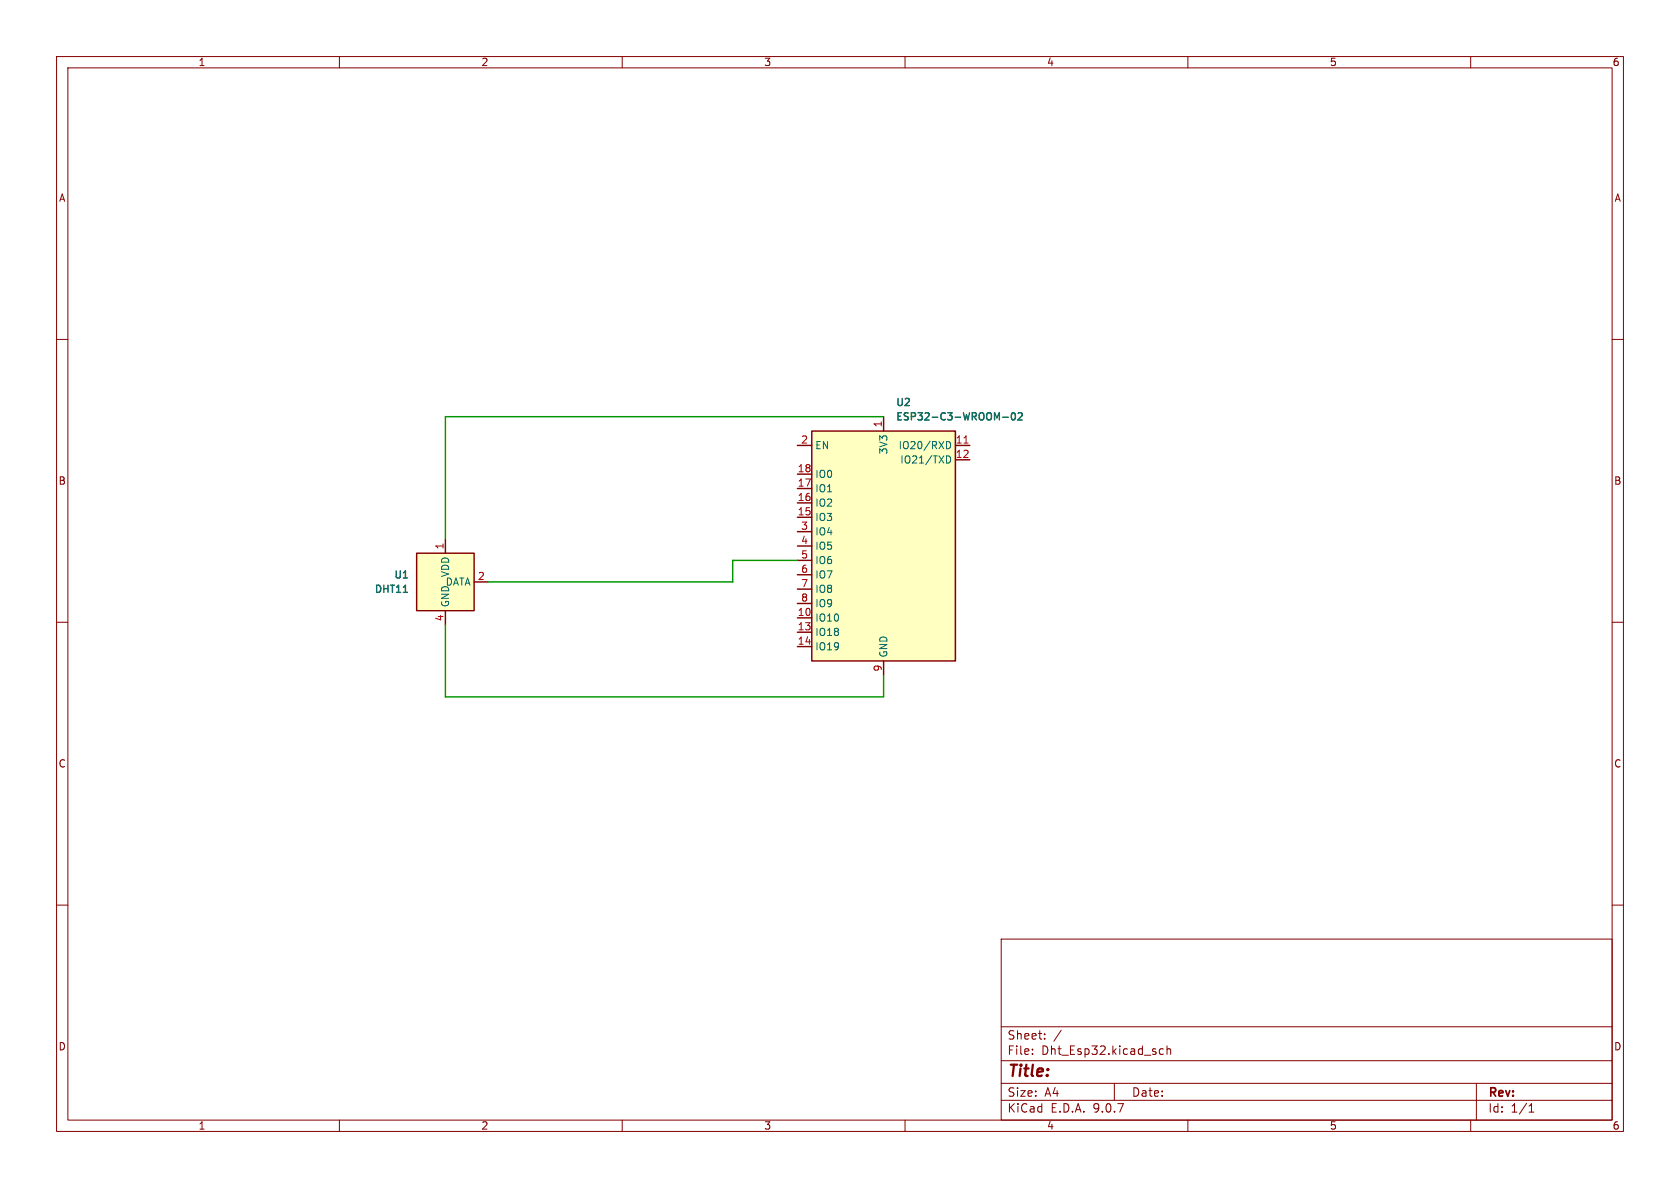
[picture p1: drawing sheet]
<svg xmlns="http://www.w3.org/2000/svg" width="297mm" height="210mm" viewBox="0 0 297 210" stroke-linecap="round" stroke-linejoin="round" font-family="sans-serif">
<g fill="none" stroke="#840000" stroke-width=".18">
<path d="M10 10h277v190h-277zM12 12h273v186h-273zM60 10v2M110 10v2M160 10v2M210 10v2M260 10v2M10 60h2M285 60h2M10 110h2M285 110h2M10 160h2"/>
<path d="M177 166h108v32h-108zM285 160h2M60 198v2M110 198v2M160 198v2M177 194.5h108M177 191.5h108M177 187.5h108M177 181.5h108M182.5 186.3v.1M182.5 185.5v.1M184.7 183.6v.1"/>
<path d="M184.7 182.8v.1M187.6 182.1l-1.3 2M197 191.5v3M205.7 185.5l-.5-.1-.2 .3v.4l.1 .2h.6M206.3 185.5l.2-.1 .4 .1 .1 .9M206.3 184.9v1.5M210 198v2M260 198v2M261 191.5v6.5M270.3 196.6h.9M270.3 195.5l.4-.4v1.5"/>
</g>
<path d="M73.7 97.8h10.1v10.2h-10.1z" fill="#ffffc2"/>
<path d="M73.7 97.8h10.1v10.2h-10.1zM78.7 95.3v2.5M78.7 108v2.5M83.8 102.9h2.6" fill="none" stroke="#840000" stroke-width=".25"/>
<path d="M71.3 102.2h.7M71.3 104.7h.7" fill="none" stroke="#006464" stroke-width=".25"/>
<path d="M143.5 76.2h25.4v40.6h-25.4z" fill="#ffffc2"/>
<g fill="none" stroke="#840000" stroke-width=".25">
<path d="M141 78.7h2.5M143.5 76.2h25.4v40.6h-25.4zM156.2 73.7v2.5M168.9 78.7h2.5M141 83.8h2.5M141 86.4h2.5M141 88.9h2.5M141 91.4h2.5M141 94h2.5M141 96.5h2.5M141 99.1h2.5M168.9 81.3h2.5"/>
<path d="M141 101.6h2.5M141 104.1h2.5M141 106.7h2.5M141 109.2h2.5M141 111.8h2.5M141 114.3h2.5M156.2 116.8v2.6"/>
</g>
<path d="M167.3 78a.64 .64 0 0 1 .8 .7 .64 .64 0 0 1-.8 .6M167.3 80.6a.64 .64 0 0 1 .8 .6 .64 .64 0 0 1-.8 .7" fill="none" stroke="#006464" stroke-width=".18"/>
<path d="M170.4 78.3h.7" fill="none" stroke="#a90000" stroke-width=".18"/>
<path d="M177.3 73.8h.9M178.9 73.1l.2-.1a.68 .68 0 0 1 .4 .6 .68 .68 0 0 1-.4 .6l-.2-.1-.1-.3zM180 73.1l.5-.1 .2 .3-.8 .9h.8" fill="none" stroke="#006464" stroke-width=".25"/>
<path d="M156.2 73.7h-77.5v21.6M141 99.1h-11.5v3.8h-43.1M78.7 110.5v12.7h77.5v-3.8" fill="none" stroke="#009600" stroke-width=".25"/>
<text font-size="2.8" fill="#840000" x="178" y="190.9">Title:</text>
<g font-size="2.1" fill="#840000">
<text x="178" y="184">Sheet:</text>
<text x="178" y="186.7">File:</text>
<text x="184.1" y="186.7">Dht_Esp32.kicad_sch</text>
<text x="178" y="196.9">KiCad</text>
<text x="178" y="194.1">Size:</text>
<text x="184.7" y="194.1">A4</text>
<text x="185.7" y="196.9">E.D.A.</text>
<text x="193.3" y="196.9">9.0.7</text>
<text x="200" y="194.1">Date:</text>
<text x="263" y="194.3">Rev:</text>
<text x="263" y="196.9">Id:</text>
<text x="267.1" y="196.9">1/1</text>
</g>
<g font-size="1.8" fill="#840000">
<text x="35" y="11.9">1</text>
<text x="85" y="11.9">2</text>
<text x="135" y="11.9">3</text>
<text x="185" y="11.9">4</text>
<text x="235" y="11.9">5</text>
<text x="285" y="11.9">6</text>
<text x="10.3" y="35.9">A</text>
<text x="285.3" y="35.9">A</text>
<text x="10.3" y="85.9">B</text>
<text x="285.3" y="85.9">B</text>
<text x="10.3" y="135.9">C</text>
<text x="285.3" y="135.9">C</text>
<text x="10.3" y="185.9">D</text>
<text x="285.3" y="185.9">D</text>
<text x="35" y="199.9">1</text>
<text x="85" y="199.9">2</text>
<text x="135" y="199.9">3</text>
<text x="185" y="199.9">4</text>
<text x="235" y="199.9">5</text>
<text x="285" y="199.9">6</text>
</g>
<g font-size="1.8" fill="#a90000">
<text x="156" y="75.6" transform="rotate(-90 156 75.6)">1</text>
<text x="140.9" y="83.6">18</text>
<text x="141.5" y="78.5">2</text>
<text x="168.9" y="78.5">11</text>
<text x="168.9" y="81">12</text>
<text x="140.9" y="86.1">17</text>
<text x="140.9" y="88.6">16</text>
<text x="140.9" y="91.2">15</text>
<text x="141.5" y="93.7">3</text>
<text x="78.5" y="97.2" transform="rotate(-90 78.5 97.2)">1</text>
<text x="141.5" y="96.3">4</text>
<text x="141.5" y="98.8">5</text>
<text x="141.5" y="101.3">6</text>
<text x="84.4" y="102.6">2</text>
<text x="141.5" y="103.9">7</text>
<text x="141.5" y="106.4">8</text>
<text x="78.5" y="109.9" transform="rotate(-90 78.5 109.9)">4</text>
<text x="140.9" y="109">10</text>
<text x="140.9" y="111.5">13</text>
<text x="140.9" y="114">14</text>
<text x="156" y="118.8" transform="rotate(-90 156 118.8)">9</text>
</g>
<g font-size="1.8" fill="#006464">
<text x="158.2" y="72.1">U2</text>
<text x="158.2" y="74.7">ESP32-C3-WROOM-02</text>
<text x="144" y="79.6">EN</text>
<text x="157.1" y="80.4" transform="rotate(-90 157.1 80.4)">3V3</text>
<text x="158.8" y="79.6">IO20/RXD</text>
<text x="159.1" y="82.1">IO21/TXD</text>
<text x="144" y="84.7">IO0</text>
<text x="144" y="87.2">IO1</text>
<text x="144" y="89.8">IO2</text>
<text x="144" y="92.3">IO3</text>
<text x="144" y="94.8">IO4</text>
<text x="144" y="97.4">IO5</text>
<text x="144" y="99.9">IO6</text>
<text x="66" y="105.2">DHT11</text>
<text x="69.5" y="102.6">U1</text>
<text x="78.7" y="103.7">DATA</text>
<text x="79.6" y="107.4" transform="rotate(-90 79.6 107.4)">GND</text>
<text x="79.6" y="102.1" transform="rotate(-90 79.6 102.1)">VDD</text>
<text x="144" y="102.5">IO7</text>
<text x="144" y="105">IO8</text>
<text x="144" y="107.5">IO9</text>
<text x="144" y="110.1">IO10</text>
<text x="144" y="112.6">IO18</text>
<text x="144" y="115.2">IO19</text>
<text x="157.1" y="116.3" transform="rotate(-90 157.1 116.3)">GND</text>
</g>
</svg>
